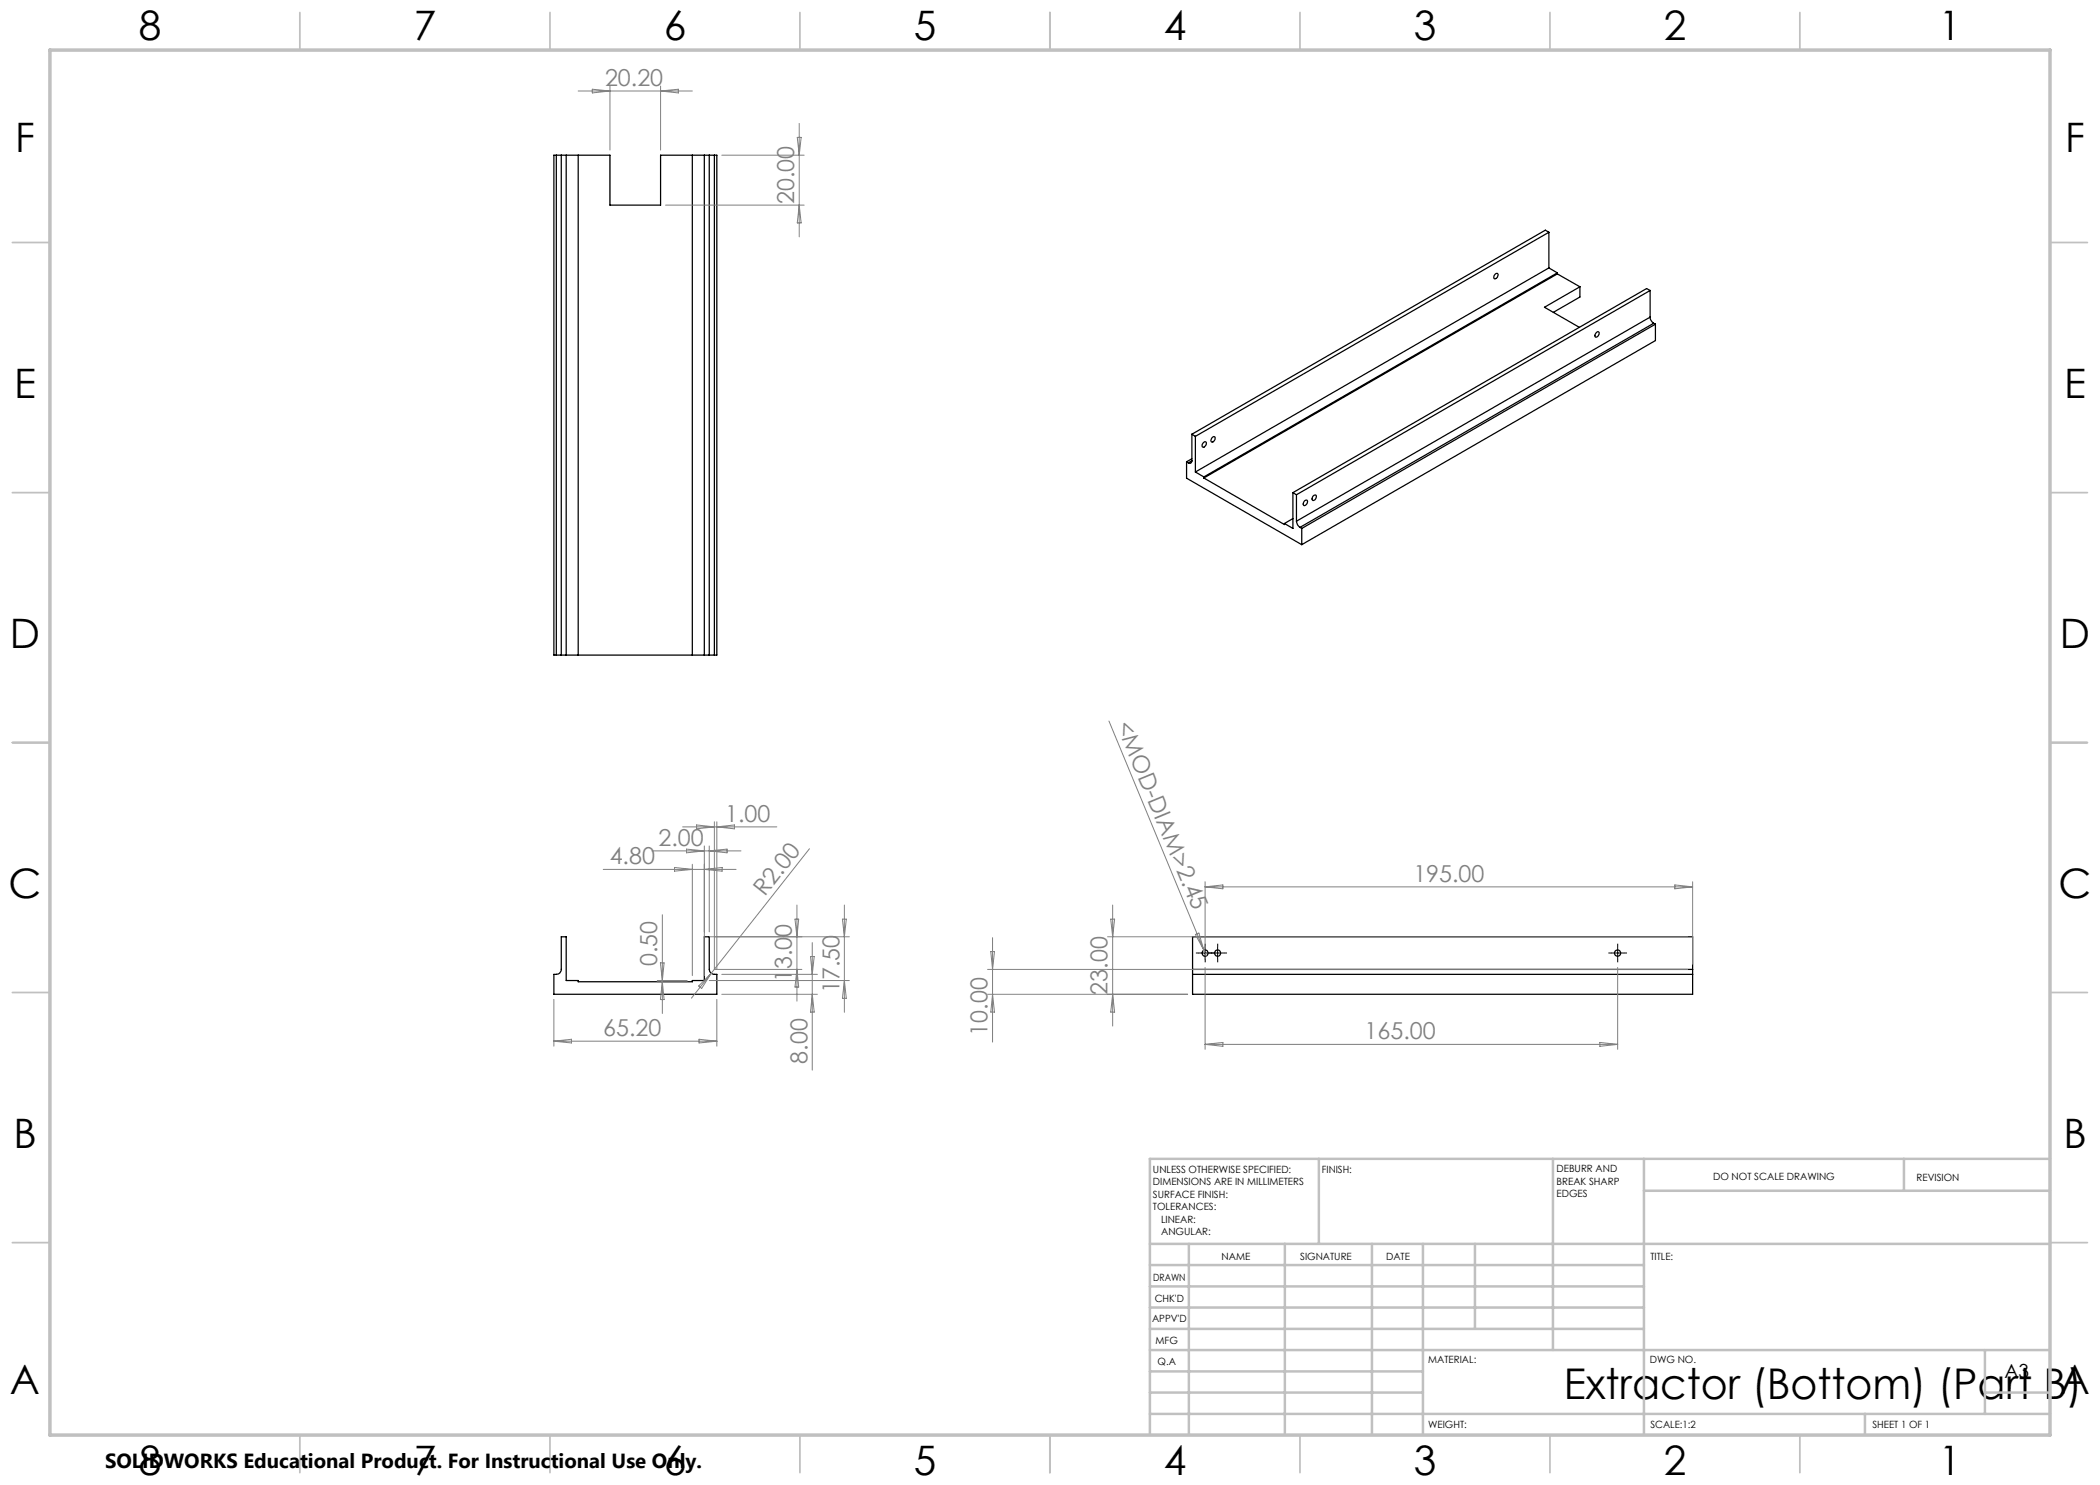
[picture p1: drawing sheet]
<svg xmlns="http://www.w3.org/2000/svg" width="420mm" height="297mm" viewBox="0 0 420 297" stroke-linecap="round" stroke-linejoin="round" font-family="sans-serif">
<g fill="none" stroke="#000" stroke-width=".25">
<path d="M111.3 31h1M111.3 31h-.5v100h.5M111.3 31v100M112.3 31v100M112.3 31h9.7v10h10.1v-10h9.8M113.2 31v100M115.6 31v100M138.5 31v100M140.9 31v100M141.9 31h1M141.9 31v100M142.9 31h.5v100h-.5"/>
<path d="M142.9 31v100M299 54.8l.3-.1a.59 .59 0 0 1 .3 .6 .59 .59 0 0 1-.6 .5l-.2-.2v-.4zM309.8 46.5l-70.7 40.8M309.8 46.5v7.1M309.8 53.6l-70.7 40.8M309.8 46.5l-.7-.5-70.7 40.9M309.8 53.6l1.7 1M311.5 54.8l-70.7 40.8M311.5 54.8l4.5 2.6M311.5 54.6l-70.7 40.8M311.5 54.6v.2M316 57.4l-7.1 4.1 7 4"/>
<path d="M316 57.4v2l-5.3 3.1M330 58.1l-70.7 40.9M330 58.1l-.7-.4-70.7 40.8M330 58.1v5.3M319.3 66.5l.3-.2a.66 .66 0 0 1 .1 .7 .66 .66 0 0 1-.6 .4l-.1-.4zM330 63.4a1.6 1.6 0 0 0 .7 1.3M330 63.4l-70.7 40.8M330.7 64.7l-70.7 40.8M330.7 64.7l.4 .1M331.1 64.8l-70.8 40.9M331.1 64.8v3.3l-70.8 40.8M237.3 92.4v3.2l23 13.3"/>
<path d="M237.3 92.4l.4 .2M238.4 92.2a.44 .44 0 0 1-.3 .4 .44 .44 0 0 1-.4 0M238.4 86.9v5.3M238.4 86.9l.7 .4M238.4 91.8l-1.1 .6M238.4 92.2l-.7 .4M239.1 87.3v7.1M239.1 94.4l1.7 1M240.7 88.5l.3-.2a.61 .61 0 0 1 .3 .7 .61 .61 0 0 1-.6 .5l-.3-.3zM240.8 95.4v.2M240.8 95.6l16.1 9.3v-.2M242.5 87.5l.2-.2a.61 .61 0 0 1 .3 .7 .61 .61 0 0 1-.5 .4l-.3-.2z"/>
<path d="M258.6 98.5v7.2l-1.7-1M258.6 98.5l.7 .5M259.3 99v5.2M262.7 99.1l.4-.1a.64 .64 0 0 1 .1 .7 .64 .64 0 0 1-.7 .3l-.1-.4zM258.6 103.7l-1.7 1M259.3 104.2a1.6 1.6 0 0 0 .7 1.3M260 105.5l.3 .2M260.3 105.7v3.2M260.8 100.3l.5-.3a.62 .62 0 0 1 .1 .7 .62 .62 0 0 1-.7 .4l-.1-.3zM111.3 131h1M112.3 131h29.6M141.9 131h1"/>
<path d="M112.3 187.4h.9v8.7h2.4v.3h22.9v-.3h2.4v-8.7h1v6.5a1.1 1.1 0 0 0 1.5 1v4h-32.6v-4a1.12 1.12 0 0 0 1.5-1zM238.5 193.9v1M238.5 194.9v4h100v-4M238.5 194.9h100M238.5 193.9v-6.5h100v6.5M238.5 193.9h100M338.5 193.9v1"/>
<circle cx="241" cy="190.6" r=".62"/>
<circle cx="243.5" cy="190.6" r=".62"/>
<circle cx="323.5" cy="190.6" r=".62"/>
</g>
<path d="M239.8 190.6h-.6M241 189.4v-.7M241 191.9v.6M242.3 190.6h.6M242.3 190.6h-.6M243.5 189.4v-.7M243.5 191.9v.6M244.8 190.6h.6M322.3 190.6h-.6M323.5 189.4v-.7M323.5 191.9v.6M324.8 190.6h.6" fill="none" stroke="#000" stroke-width=".2" stroke-dasharray="15.2 1.3 1.3 1.3" stroke-linecap="butt"/>
<path d="M239.8 190.6h5M241 189.4v2.5M243.5 189.4v2.5M322.3 190.6h2.5M323.5 189.4v2.5" fill="none" stroke="#000" stroke-width=".2"/>
<g fill="none" stroke="#808080" stroke-width=".2">
<path d="M115.6 18.2h22.9M118.5 17.8l3.5 .4-3.5 .4zM122 17.2v12.8M132.1 17.2v12.8M132.1 18.2l3.6-.4v.8zM144.4 31h16.4M159.5 27.5h.7l-.4 3.5zM159.8 24.7v22.7M133.1 41h27.7M159.8 41l.4 3.6h-.7zM221.8 144.2l19 45.8M120.6 173.9h26.6"/>
<path d="M130.4 170.2h17.8M134.9 173.5l3.6 .4-3.6 .3zM136.5 165.4h18.9M137.3 169.8l3.6 .4-3.6 .4zM138.5 172.9v22.2M139.3 165l3.6 .4-3.6 .4zM140.9 169.2v25.9M140.9 173.9l3.5-.4v.7zM141.9 169.2v17.2M141.9 170.2l3.5-.4v.8zM142.9 164.4v29.5h17.5M143.4 164.4v29.5"/>
<path d="M143.4 165.4l3.5-.4v.8zM161.9 169.8l-19.7 24.9M241 176.4v13.2M241 177.4h97.5M241 177.4l3.6-.4v.8zM335 177l3.5 .4-3.5 .4zM338.5 176.4v16.5M110.8 199.9v9.3M131.4 196.1h6M131.4 196.4h6M132.1 192.6h.7l-.3 3.5zM132.5 182.9v19.8"/>
<path d="M132.5 196.4l.3 3.5h-.7zM141.9 187.4h28M141.9 196.1h28M142.2 194.7l-3.9 4.9M142.2 194.7l-1.9 3-.6-.5zM143.4 199.9v9.3M144.4 198.9h19.1M144.4 194.9h19.1M159 183.8h.7l-.3 3.6zM159.4 181v19.2M159.4 193.9l.3 3.5h-.7zM162.1 191.3h.7l-.3 3.6z"/>
<path d="M162.5 188.5v25.5M162.5 198.9l.3 3.5h-.7zM168.5 183.8h.8l-.4 3.6zM168.9 181v21.5M168.9 196.1l.4 3.6h-.8zM197.5 193.9h140M197.5 198.9h40M198.2 190.3h.7l-.4 3.6zM198.5 198.9l.4 3.5h-.7zM198.5 187.5v20.9M221.5 187.4h116M222.1 183.8h.8l-.4 3.6z"/>
<path d="M222.5 198.9l.4 3.5h-.8zM222.5 181v24.2M239.1 186.9l.7-.3 1 3.4zM240.8 190l.5 1.2M241 193.5v16.4M323.5 193.5v16.4M110.8 208.2h32.6M110.8 208.2l3.5-.3v.7zM139.8 207.9l3.6 .3-3.6 .4zM241 208.9l3.6-.4v.8zM241 208.9h82.5M320 208.5l3.5 .4-3.5 .4z"/>
</g>
<g fill="none" stroke="#c0c0c0" stroke-width=".35">
<path d="M60 2.5v7.5M110 2.5v7.5M160 2.5v7.5M210 2.5v7.5M260 2.5v7.5M310 2.5v7.5M360 2.5v7.5M2.5 48.5h7.5M410 48.5h7.5M2.5 98.5h7.5M410 98.5h7.5M2.5 148.5h7.5"/>
<path d="M410 148.5h7.5M2.5 198.5h7.5M410 198.5h7.5M2.5 248.5h7.5M410 248.5h7.5M60 287v7.5M110 287v7.5M160 287v7.5M210 287v7.5M260 287v7.5M310 287v7.5M360 287v7.5"/>
</g>
<g fill="none" stroke="#c0c0c0" stroke-width=".5">
<path d="M263.8 231.8v17M310.6 231.8v38.2M328.8 231.8v55.2M328.8 238.2h81.2M380.8 231.8v6.4M410 231.8h-180v55.2M230 248.8h180M230 257.3h98.8M230 253h98.8M237.8 248.8v38.2M257 248.8v38.2M274.4 248.8v38.2"/>
<path d="M284.6 248.8v38.2M295 248.8v17M230 265.8h98.8M230 261.5h98.8M230 278.5h54.6M230 274.3h54.6M230 270h180M397 278.5h13M397 270v12.8M230 282.8h180M373 282.8v4.2"/>
</g>
<path d="M10 10h400v277h-400z" fill="none" stroke="#c0c0c0" stroke-width=".7"/>
<text font-size="8.5" x="312.7" y="279.7">Extractor (Bottom) (Part B)</text>
<g font-size="8.1">
<text x="27.7" y="8">8</text>
<text x="82.7" y="8">7</text>
<text x="132.7" y="8">6</text>
<text x="182.7" y="8">5</text>
<text x="232.7" y="8">4</text>
<text x="282.7" y="8">3</text>
<text x="332.7" y="8">2</text>
<text x="387.7" y="8">1</text>
<text x="3" y="30.4">F</text>
<text x="413" y="30.4">F</text>
<text x="2.8" y="79.6">E</text>
<text x="412.8" y="79.6">E</text>
<text x="2" y="129.6">D</text>
<text x="412" y="129.6">D</text>
<text x="1.7" y="179.6">C</text>
<text x="411.7" y="179.6">C</text>
<text x="2.7" y="229.6">B</text>
<text x="412.7" y="229.6">B</text>
<text x="2" y="278.9">A</text>
<text x="412" y="278.9">A</text>
<text x="27.7" y="295">8</text>
<text x="82.7" y="295">7</text>
<text x="132.7" y="295">6</text>
<text x="182.7" y="295">5</text>
<text x="232.7" y="295">4</text>
<text x="282.7" y="295">3</text>
<text x="332.7" y="295">2</text>
<text x="387.7" y="295">1</text>
</g>
<g font-size="4.7" fill="#808080">
<text x="121" y="17.2">20.20</text>
<text x="158.9" y="40.8" transform="rotate(-90 158.9 40.8)">20.00</text>
<text x="223.2" y="145" transform="rotate(67 223.2 145)">&lt;MOD-DIAM&gt;2.45</text>
<text x="145" y="164.3">1.00</text>
<text x="121.9" y="172.8">4.80</text>
<text x="131.7" y="169.2">2.00</text>
<text x="153" y="179.5" transform="rotate(-52 153 179.5)">R2.00</text>
<text x="282.7" y="176.3">195.00</text>
<text x="131.5" y="193.3" transform="rotate(-90 131.5 193.3)">0.50</text>
<text x="158.4" y="196.5" transform="rotate(-90 158.4 196.5)">13.00</text>
<text x="167.9" y="198.7" transform="rotate(-90 167.9 198.7)">17.50</text>
<text x="221.5" y="198.9" transform="rotate(-90 221.5 198.9)">23.00</text>
<text x="120.7" y="207.2">65.20</text>
<text x="197.5" y="207.1" transform="rotate(-90 197.5 207.1)">10.00</text>
<text x="272.9" y="207.8">165.00</text>
<text x="161.5" y="212.7" transform="rotate(-90 161.5 212.7)">8.00</text>
</g>
<text font-size="4.1" x="21" y="293.7">SOLIDWORKS Educational Product. For Instructional Use Only.</text>
<text font-size="3.9" x="400.9" y="275.5">A3</text>
<g font-size="2">
<text x="230.6" y="234.6">UNLESS OTHERWISE SPECIFIED:</text>
<text x="230.6" y="237.1">DIMENSIONS ARE IN MILLIMETERS</text>
<text x="230.6" y="239.6">SURFACE FINISH:</text>
<text x="264.4" y="234.6">FINISH:</text>
<text x="311.3" y="234.5">DEBURR AND</text>
<text x="311.3" y="237">BREAK SHARP</text>
<text x="311.3" y="239.5">EDGES</text>
<text x="342.6" y="236">DO NOT SCALE DRAWING</text>
<text x="383.3" y="236.2">REVISION</text>
<text x="230.6" y="242.1">TOLERANCES:</text>
<text x="232.2" y="244.6">LINEAR:</text>
<text x="232.2" y="247.1">ANGULAR:</text>
<text x="244.3" y="252">NAME</text>
<text x="260" y="251.9">SIGNATURE</text>
<text x="277.2" y="251.9">DATE</text>
<text x="330.1" y="251.9">TITLE:</text>
<text x="230.6" y="256.1">DRAWN</text>
<text x="230.9" y="260.3">CHK'D</text>
<text x="230.4" y="264.4">APPV'D</text>
<text x="231.1" y="268.8">MFG</text>
<text x="231.5" y="273">Q.A</text>
<text x="285.6" y="272.5">MATERIAL:</text>
<text x="330" y="272.5">DWG NO.</text>
<text x="285.6" y="285.5">WEIGHT:</text>
<text x="330.1" y="285.6">SCALE:1:2</text>
<text x="374.5" y="285.6">SHEET 1 OF 1</text>
</g>
</svg>
